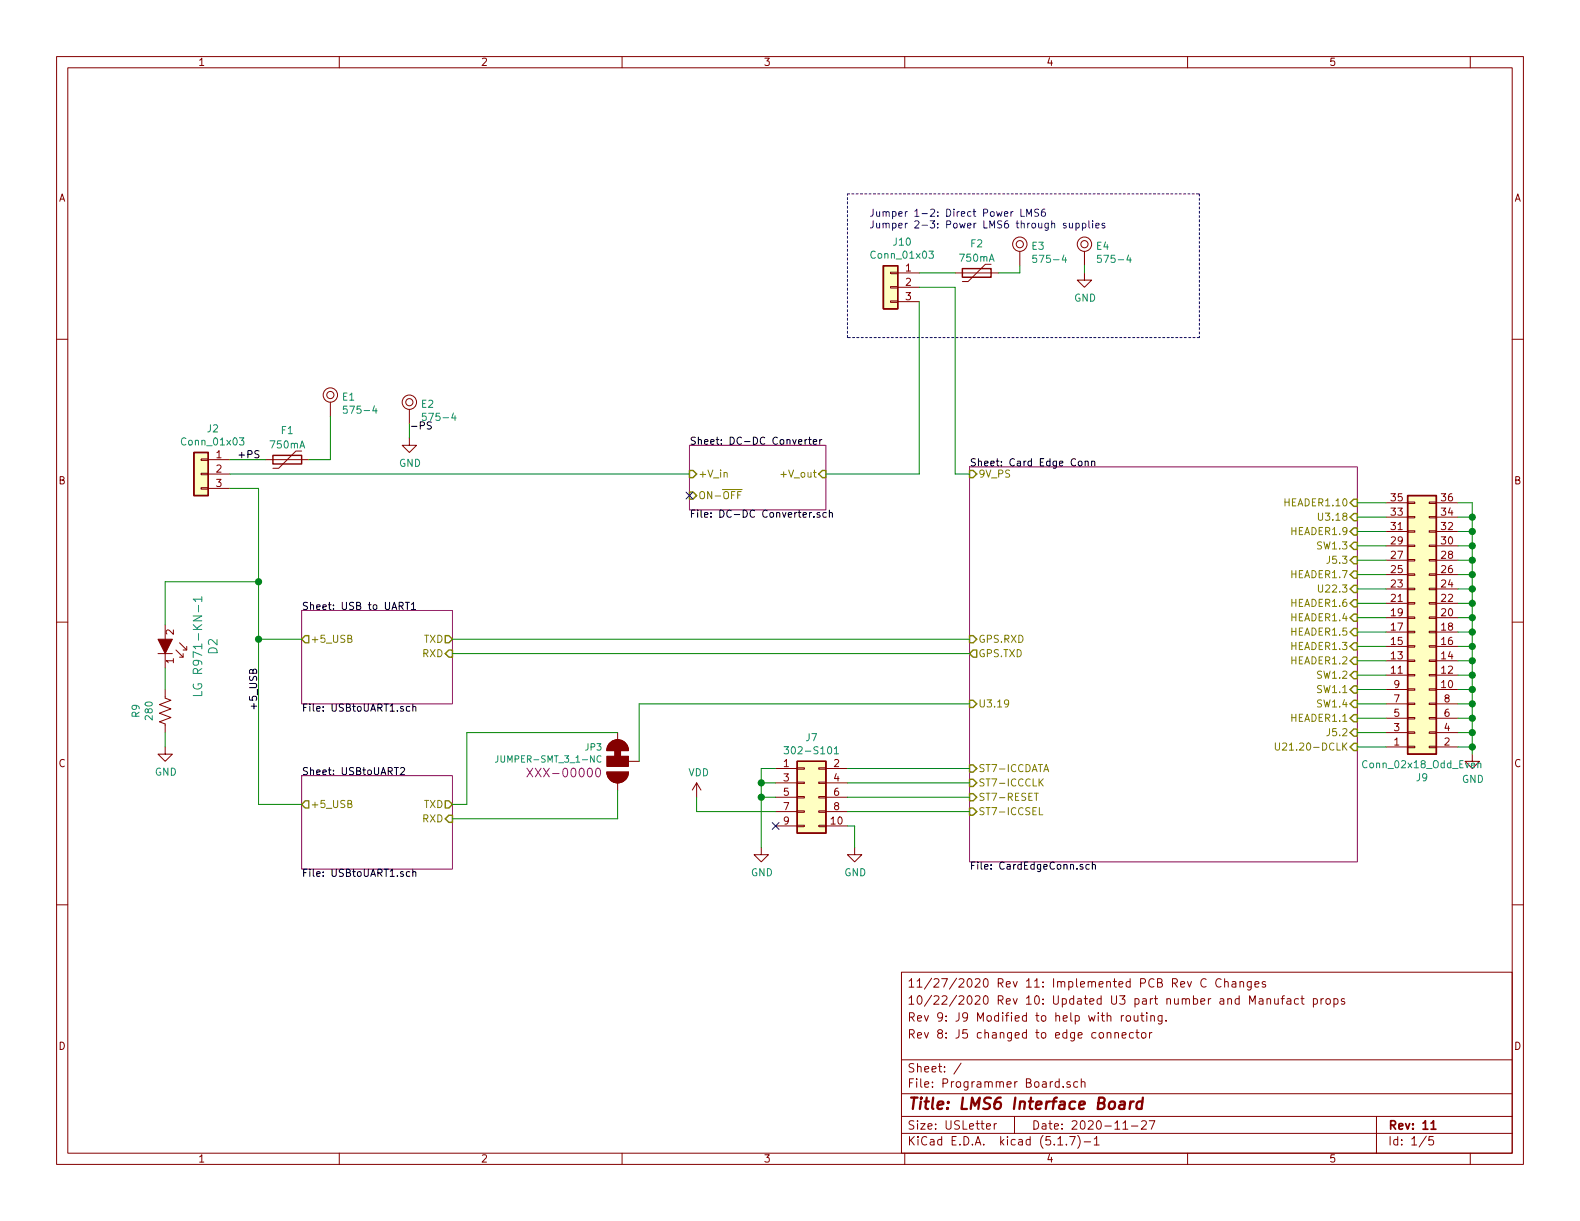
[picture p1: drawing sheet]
EESchema Schematic File Version 4
EELAYER 30 0
EELAYER END
$Descr USLetter 11000 8500
encoding utf-8
Sheet 1 5
Title "LMS6 Interface Board"
Date "2020-11-27"
Rev "11"
Comp ""
Comment1 "Rev 8: J5 changed to edge connector"
Comment2 "Rev 9: J9 Modified to help with routing."
Comment3 "10/22/2020 Rev 10: Updated U3 part number and Manufact props"
Comment4 "11/27/2020 Rev 11: Implemented PCB Rev C Changes"
$EndDescr
$Sheet
S 4800 3100 950  450 
U 5F8D08F6
F0 "DC-DC Converter" 50
F1 "DC-DC Converter.sch" 50
F2 "+V_in" I L 4800 3300 50 
F3 "+V_out" I R 5750 3300 50 
F4 "ON-~OFF" I L 4800 3450 50 
$EndSheet
$Comp
L Connector_Generic:Conn_01x03 J?
U 1 1
P 1400 3300
AR Path="/5F7C6408/5F8A4B7F" Ref="J?"  Part="1" 
AR Path="/5F8A4B7F" Ref="J2"  Part="1" 
F 0 "J2" H 1318 3617 50  0000 C CNN
F 1 "Conn_01x03" H 1318 3526 50  0000 C CNN
F 2 "Connector_PinHeader_2.54mm:PinHeader_1x03_P2.54mm_Vertical" H 1400 3300 50  0001 C CNN
F 3 "https://katalog.we-online.de/em/datasheet/6130xx11121.pdf" H 1400 3300 50  0001 C CNN
F 4 "Würth Elektronik" H 1400 3300 50  0001 C CNN "Manufacturer"
F 5 "61300311121" H 1400 3300 50  0001 C CNN "MPN"
	1    1400 3300
	-1   0    0    -1  
$EndComp
Wire Wire Line
	2100 4450 1800 4450
Wire Wire Line
	1800 4450 1800 4050
Wire Wire Line
	1800 3400 1600 3400
$Comp
L Connector_Generic:Conn_02x18_Odd_Even J9
U 1 1
P 9850 4400
F 0 "J9" H 9900 5417 50  0000 C CNN
F 1 "Conn_02x18_Odd_Even" H 9900 5326 50  0000 C CNN
F 2 "Connector_PinHeader_2.54mm:PinHeader_2x18_P2.54mm_Vertical" H 9850 4400 50  0001 C CNN
F 3 "https://drawings-pdf.s3.amazonaws.com/11636.pdf" H 9850 4400 50  0001 C CNN
F 4 "Sullins Connector Solutions" H 9850 4400 50  0001 C CNN "Manufacturer"
F 5 "PREC018DAAN-RC" H 9850 4400 50  0001 C CNN "MPN"
	1    9850 4400
	1    0    0    1   
$EndComp
$Comp
L power:GND #PWR018
U 1 1
P 10250 5250
F 0 "#PWR018" H 10250 5000 50  0001 C CNN
F 1 "GND" H 10255 5077 50  0000 C CNN
F 2 "" H 10250 5250 50  0001 C CNN
F 3 "" H 10250 5250 50  0001 C CNN
	1    10250 5250
	1    0    0    -1  
$EndComp
Wire Wire Line
	10250 5250 10250 5200
Wire Wire Line
	10250 5200 10150 5200
Wire Wire Line
	10150 3500 10250 3500
Connection ~ 10250 5200
Wire Wire Line
	10150 5100 10250 5100
Connection ~ 10250 5100
Wire Wire Line
	10250 5100 10250 5200
Wire Wire Line
	10150 5000 10250 5000
Connection ~ 10250 5000
Wire Wire Line
	10250 5000 10250 5100
Wire Wire Line
	10150 4900 10250 4900
Connection ~ 10250 4900
Wire Wire Line
	10250 4900 10250 5000
Wire Wire Line
	10150 4800 10250 4800
Connection ~ 10250 4800
Wire Wire Line
	10250 4800 10250 4900
Wire Wire Line
	10150 4700 10250 4700
Connection ~ 10250 4700
Wire Wire Line
	10250 4700 10250 4800
Wire Wire Line
	10150 4600 10250 4600
Connection ~ 10250 4600
Wire Wire Line
	10250 4600 10250 4700
Wire Wire Line
	10150 4500 10250 4500
Connection ~ 10250 4500
Wire Wire Line
	10250 4500 10250 4600
Wire Wire Line
	10150 4400 10250 4400
Wire Wire Line
	10250 3500 10250 3600
Connection ~ 10250 4400
Wire Wire Line
	10250 4400 10250 4500
Wire Wire Line
	10150 4300 10250 4300
Connection ~ 10250 4300
Wire Wire Line
	10250 4300 10250 4400
Wire Wire Line
	10150 4200 10250 4200
Connection ~ 10250 4200
Wire Wire Line
	10250 4200 10250 4300
Wire Wire Line
	10150 4100 10250 4100
Connection ~ 10250 4100
Wire Wire Line
	10250 4100 10250 4200
Wire Wire Line
	10150 4000 10250 4000
Connection ~ 10250 4000
Wire Wire Line
	10250 4000 10250 4100
Wire Wire Line
	10150 3900 10250 3900
Connection ~ 10250 3900
Wire Wire Line
	10250 3900 10250 4000
Wire Wire Line
	10150 3800 10250 3800
Connection ~ 10250 3800
Wire Wire Line
	10250 3800 10250 3900
Wire Wire Line
	10150 3700 10250 3700
Connection ~ 10250 3700
Wire Wire Line
	10250 3700 10250 3800
Wire Wire Line
	10150 3600 10250 3600
Connection ~ 10250 3600
Wire Wire Line
	10250 3600 10250 3700
Wire Wire Line
	2850 3050 2850 2950
$Comp
L power:GND #PWR?
U 1 1
P 2850 3050
AR Path="/5F8D08F6/5F8A4B86" Ref="#PWR?"  Part="1" 
AR Path="/5F8A4B86" Ref="#PWR01"  Part="1" 
F 0 "#PWR01" H 2850 2800 50  0001 C CNN
F 1 "GND" H 2855 2877 50  0000 C CNN
F 2 "" H 2850 3050 50  0001 C CNN
F 3 "" H 2850 3050 50  0001 C CNN
	1    2850 3050
	1    0    0    -1  
$EndComp
$Comp
L dk_Banana-and-Tip-Connectors-Jacks-Plugs:105-1103-001 J?
U 1 1
P 2850 2800
AR Path="/5F8D08F6/5F8A4B95" Ref="J?"  Part="1" 
AR Path="/5F8A4B95" Ref="E2"  Part="1" 
F 0 "E2" H 2928 2788 50  0000 L CNN
F 1 "575-4" H 2928 2697 50  0000 L CNN
F 2 "LMS-6_Interface_Board:575_Banana_Jack" H 3050 3000 60  0001 L CNN
F 3 "http://keyelco.com/userAssets/file/M65p111.pdf" H 3050 3100 60  0001 L CNN
F 4 "36-575-4-ND" H 3050 3200 60  0001 L CNN "Digi-Key_PN"
F 5 "105-1103-001" H 3050 3300 60  0001 L CNN "MPN"
F 6 "Connectors, Interconnects" H 3050 3400 60  0001 L CNN "Category"
F 7 "Banana and Tip Connectors - Jacks, Plugs" H 3050 3500 60  0001 L CNN "Family"
F 8 "http://keyelco.com/userAssets/file/M65p111.pdf" H 3050 3600 60  0001 L CNN "DK_Datasheet_Link"
F 9 "/product-detail/en/cinch-connectivity-solutions-johnson/105-1103-001/J577-ND/241122" H 3050 3700 60  0001 L CNN "DK_Detail_Page"
F 10 "CONN TIP JACK SOLDER BLACK" H 3050 3800 60  0001 L CNN "Description"
F 11 "Cinch Connectivity Solutions Johnson" H 3050 3900 60  0001 L CNN "Manufacturer"
F 12 "Active" H 3050 4000 60  0001 L CNN "Status"
	1    2850 2800
	1    0    0    -1  
$EndComp
$Comp
L dk_Banana-and-Tip-Connectors-Jacks-Plugs:105-1102-001 J?
U 1 1
P 2300 2750
AR Path="/5F8D08F6/5F8A4BA4" Ref="J?"  Part="1" 
AR Path="/5F8A4BA4" Ref="E1"  Part="1" 
F 0 "E1" H 2378 2738 50  0000 L CNN
F 1 "575-4" H 2378 2647 50  0000 L CNN
F 2 "LMS-6_Interface_Board:575_Banana_Jack" H 2500 2950 60  0001 L CNN
F 3 "http://keyelco.com/userAssets/file/M65p111.pdf" H 2500 3050 60  0001 L CNN
F 4 "36-575-4-ND" H 2500 3150 60  0001 L CNN "Digi-Key_PN"
F 5 "575-4" H 2500 3250 60  0001 L CNN "MPN"
F 6 "Connectors, Interconnects" H 2500 3350 60  0001 L CNN "Category"
F 7 "Banana and Tip Connectors - Jacks, Plugs" H 2500 3450 60  0001 L CNN "Family"
F 8 "http://keyelco.com/userAssets/file/M65p111.pdf" H 2500 3550 60  0001 L CNN "DK_Datasheet_Link"
F 9 "/product-detail/en/cinch-connectivity-solutions-johnson/105-1102-001/J576-ND/241121" H 2500 3650 60  0001 L CNN "DK_Detail_Page"
F 10 "CONN TIP JACK SOLDER RED" H 2500 3750 60  0001 L CNN "Description"
F 11 "Cinch Connectivity Solutions Johnson" H 2500 3850 60  0001 L CNN "Manufacturer"
F 12 "Active" H 2500 3950 60  0001 L CNN "Status"
	1    2300 2750
	1    0    0    -1  
$EndComp
$Comp
L Connector_Generic:Conn_01x03 J?
U 1 1
P 6200 2000
AR Path="/5F7C6408/5F979D16" Ref="J?"  Part="1" 
AR Path="/5F979D16" Ref="J10"  Part="1" 
F 0 "J10" H 6118 2317 50  0000 C CNN
F 1 "Conn_01x03" H 6118 2226 50  0000 C CNN
F 2 "Connector_PinHeader_2.54mm:PinHeader_1x03_P2.54mm_Vertical" H 6200 2000 50  0001 C CNN
F 3 "https://katalog.we-online.de/em/datasheet/6130xx11121.pdf" H 6200 2000 50  0001 C CNN
F 4 "Würth Elektronik" H 6200 2000 50  0001 C CNN "Manufacturer"
F 5 "61300311121" H 6200 2000 50  0001 C CNN "MPN"
	1    6200 2000
	-1   0    0    -1  
$EndComp
$Comp
L dk_Banana-and-Tip-Connectors-Jacks-Plugs:105-1103-001 J?
U 1 1
P 7550 1700
AR Path="/5F8D08F6/5F979D26" Ref="J?"  Part="1" 
AR Path="/5F979D26" Ref="E4"  Part="1" 
F 0 "E4" H 7628 1688 50  0000 L CNN
F 1 "575-4" H 7628 1597 50  0000 L CNN
F 2 "LMS-6_Interface_Board:575_Banana_Jack" H 7750 1900 60  0001 L CNN
F 3 "http://keyelco.com/userAssets/file/M65p111.pdf" H 7750 2000 60  0001 L CNN
F 4 "J577-ND" H 7750 2100 60  0001 L CNN "Digi-Key_PN"
F 5 "36-575-4-ND" H 7750 2200 60  0001 L CNN "MPN"
F 6 "Connectors, Interconnects" H 7750 2300 60  0001 L CNN "Category"
F 7 "Banana and Tip Connectors - Jacks, Plugs" H 7750 2400 60  0001 L CNN "Family"
F 8 "https://belfuse.com/resources/Johnson/drawings/dr-1051101001.pdf" H 7750 2500 60  0001 L CNN "DK_Datasheet_Link"
F 9 "/product-detail/en/cinch-connectivity-solutions-johnson/105-1103-001/J577-ND/241122" H 7750 2600 60  0001 L CNN "DK_Detail_Page"
F 10 "CONN TIP JACK SOLDER BLACK" H 7750 2700 60  0001 L CNN "Description"
F 11 "Cinch Connectivity Solutions Johnson" H 7750 2800 60  0001 L CNN "Manufacturer"
F 12 "Active" H 7750 2900 60  0001 L CNN "Status"
	1    7550 1700
	1    0    0    -1  
$EndComp
$Comp
L dk_Banana-and-Tip-Connectors-Jacks-Plugs:105-1102-001 J?
U 1 1
P 7100 1700
AR Path="/5F8D08F6/5F979D36" Ref="J?"  Part="1" 
AR Path="/5F979D36" Ref="E3"  Part="1" 
F 0 "E3" H 7178 1688 50  0000 L CNN
F 1 "575-4" H 7178 1597 50  0000 L CNN
F 2 "LMS-6_Interface_Board:575_Banana_Jack" H 7300 1900 60  0001 L CNN
F 3 "http://keyelco.com/userAssets/file/M65p111.pdf" H 7300 2000 60  0001 L CNN
F 4 "36-575-4-ND" H 7300 2100 60  0001 L CNN "Digi-Key_PN"
F 5 "575-4" H 7300 2200 60  0001 L CNN "MPN"
F 6 "Connectors, Interconnects" H 7300 2300 60  0001 L CNN "Category"
F 7 "Banana and Tip Connectors - Jacks, Plugs" H 7300 2400 60  0001 L CNN "Family"
F 8 "http://keyelco.com/userAssets/file/M65p111.pdf" H 7300 2500 60  0001 L CNN "DK_Datasheet_Link"
F 9 "/product-detail/en/cinch-connectivity-solutions-johnson/105-1102-001/J576-ND/241121" H 7300 2600 60  0001 L CNN "DK_Detail_Page"
F 10 "CONN TIP JACK SOLDER RED" H 7300 2700 60  0001 L CNN "Description"
F 11 "Cinch Connectivity Solutions Johnson" H 7300 2800 60  0001 L CNN "Manufacturer"
F 12 "Active" H 7300 2900 60  0001 L CNN "Status"
	1    7100 1700
	1    0    0    -1  
$EndComp
Wire Wire Line
	6400 2000 6650 2000
Wire Wire Line
	6650 2000 6650 3300
Wire Wire Line
	6650 3300 6750 3300
Wire Wire Line
	6400 2100 6400 3300
Wire Wire Line
	6400 3300 5750 3300
$Comp
L power:GND #PWR022
U 1 1
P 7550 1900
F 0 "#PWR022" H 7550 1650 50  0001 C CNN
F 1 "GND" H 7555 1727 50  0000 C CNN
F 2 "" H 7550 1900 50  0001 C CNN
F 3 "" H 7550 1900 50  0001 C CNN
	1    7550 1900
	1    0    0    -1  
$EndComp
Wire Wire Line
	7550 1900 7550 1850
Text Notes 6050 1600 0    50   ~ 0
Jumper 1-2: Direct Power LMS6\nJumper 2-3: Power LMS6 through supplies
Wire Notes Line
	5900 1350 8350 1350
Wire Notes Line
	8350 1350 8350 2350
Wire Notes Line
	8350 2350 5900 2350
Wire Notes Line
	5900 2350 5900 1350
Wire Wire Line
	9450 3700 9650 3700
Wire Wire Line
	9450 3800 9650 3800
Wire Wire Line
	9450 3900 9650 3900
Wire Wire Line
	9450 4000 9650 4000
Wire Wire Line
	9450 4100 9650 4100
Wire Wire Line
	9450 4200 9650 4200
Wire Wire Line
	9450 4300 9650 4300
Wire Wire Line
	9450 4400 9650 4400
Wire Wire Line
	9450 4500 9650 4500
Wire Wire Line
	9450 4600 9650 4600
Wire Wire Line
	9450 4700 9650 4700
Wire Wire Line
	9450 4800 9650 4800
Wire Wire Line
	9450 4900 9650 4900
Wire Wire Line
	9450 5000 9650 5000
Wire Wire Line
	9450 5100 9650 5100
Wire Wire Line
	9450 5200 9650 5200
Text Label 1650 3200 0    50   ~ 0
+PS
Text Label 2850 3000 0    50   ~ 0
-PS
NoConn ~ 4800 3450
$Comp
L Connector_Generic:Conn_02x05_Odd_Even J?
U 1 1
P 5600 5550
AR Path="/5F7C6408/5F9DEBE9" Ref="J?"  Part="1" 
AR Path="/5F9DEBE9" Ref="J7"  Part="1" 
F 0 "J7" H 5650 5967 50  0000 C CNN
F 1 "302-S101" H 5650 5876 50  0000 C CNN
F 2 "digikey-footprints:PinHeader_2x5_P2.54mm_Drill1.02mm" H 5600 5550 50  0001 C CNN
F 3 "http://www.on-shore.com/wp-content/uploads/2018/04/302-SXX1.pdf" H 5600 5550 50  0001 C CNN
F 4 "302-S101" H 5600 5550 50  0001 C CNN "MPN"
F 5 "On Shore Technology Inc." H 5600 5550 50  0001 C CNN "Maufacturer"
	1    5600 5550
	1    0    0    -1  
$EndComp
$Comp
L power:VDD #PWR0108
U 1 1
P 4850 5550
AR Path="/5F9DEBF3" Ref="#PWR0108"  Part="1" 
AR Path="/5F7BE189/5F9DEBF3" Ref="#PWR?"  Part="1" 
AR Path="/5F7C6408/5F9DEBF3" Ref="#PWR?"  Part="1" 
F 0 "#PWR0108" H 4850 5400 50  0001 C CNN
F 1 "VDD" H 4865 5723 50  0000 C CNN
F 2 "" H 4850 5550 50  0001 C CNN
F 3 "" H 4850 5550 50  0001 C CNN
	1    4850 5550
	1    0    0    -1  
$EndComp
Wire Wire Line
	5400 5650 4850 5650
Wire Wire Line
	4850 5650 4850 5550
$Comp
L power:GND #PWR0109
U 1 1
P 5300 5900
AR Path="/5F9DEBFB" Ref="#PWR0109"  Part="1" 
AR Path="/5F7BE189/5F9DEBFB" Ref="#PWR?"  Part="1" 
AR Path="/5F7C6408/5F9DEBFB" Ref="#PWR?"  Part="1" 
F 0 "#PWR0109" H 5300 5650 50  0001 C CNN
F 1 "GND" H 5305 5727 50  0000 C CNN
F 2 "" H 5300 5900 50  0001 C CNN
F 3 "" H 5300 5900 50  0001 C CNN
	1    5300 5900
	1    0    0    -1  
$EndComp
Wire Wire Line
	5300 5350 5400 5350
Wire Wire Line
	5300 5350 5300 5450
Wire Wire Line
	5400 5550 5300 5550
Connection ~ 5300 5550
Wire Wire Line
	5300 5550 5300 5900
Wire Wire Line
	5400 5450 5300 5450
Connection ~ 5300 5450
Wire Wire Line
	5300 5450 5300 5550
$Comp
L power:GND #PWR0110
U 1 1
P 5950 5900
AR Path="/5F9DEC09" Ref="#PWR0110"  Part="1" 
AR Path="/5F7BE189/5F9DEC09" Ref="#PWR?"  Part="1" 
AR Path="/5F7C6408/5F9DEC09" Ref="#PWR?"  Part="1" 
F 0 "#PWR0110" H 5950 5650 50  0001 C CNN
F 1 "GND" H 5955 5727 50  0000 C CNN
F 2 "" H 5950 5900 50  0001 C CNN
F 3 "" H 5950 5900 50  0001 C CNN
	1    5950 5900
	1    0    0    -1  
$EndComp
Wire Wire Line
	5900 5750 5950 5750
Wire Wire Line
	5950 5750 5950 5900
NoConn ~ 5400 5750
Wire Wire Line
	5900 5350 6750 5350
Wire Wire Line
	5900 5450 6750 5450
Wire Wire Line
	5900 5550 6750 5550
Wire Wire Line
	5900 5650 6750 5650
Wire Wire Line
	9450 3500 9650 3500
Wire Wire Line
	9450 3600 9650 3600
$Sheet
S 2100 4250 1050 650 
U 5F8460BD
F0 "USB to UART1" 50
F1 "USBtoUART1.sch" 50
F2 "+5_USB" O L 2100 4450 50 
F3 "TXD" O R 3150 4450 50 
F4 "RXD" I R 3150 4550 50 
$EndSheet
Wire Wire Line
	2100 5600 1800 5600
Wire Wire Line
	1800 4450 1800 5600
Connection ~ 1800 4450
$Sheet
S 6750 3250 2700 2750
U 5F7C6408
F0 "Card Edge Conn" 50
F1 "CardEdgeConn.sch" 50
F2 "U21.20-DCLK" I R 9450 5200 50 
F3 "SW1.1" I R 9450 4800 50 
F4 "GPS.TXD" O L 6750 4550 50 
F5 "U22.3" I R 9450 4100 50 
F6 "J5.3" I R 9450 3900 50 
F7 "SW1.3" I R 9450 3800 50 
F8 "U3.18" I R 9450 3600 50 
F9 "GPS.RXD" I L 6750 4450 50 
F10 "U3.19" I L 6750 4900 50 
F11 "SW1.2" I R 9450 4700 50 
F12 "SW1.4" I R 9450 4900 50 
F13 "J5.2" I R 9450 5100 50 
F14 "HEADER1.1" I R 9450 5000 50 
F15 "HEADER1.2" I R 9450 4600 50 
F16 "HEADER1.3" I R 9450 4500 50 
F17 "HEADER1.4" I R 9450 4300 50 
F18 "HEADER1.5" I R 9450 4400 50 
F19 "HEADER1.6" I R 9450 4200 50 
F20 "HEADER1.7" I R 9450 4000 50 
F21 "HEADER1.9" I R 9450 3700 50 
F22 "HEADER1.10" I R 9450 3500 50 
F23 "9V_PS" I L 6750 3300 50 
F24 "ST7-ICCSEL" I L 6750 5650 50 
F25 "ST7-ICCDATA" I L 6750 5350 50 
F26 "ST7-RESET" I L 6750 5550 50 
F27 "ST7-ICCCLK" I L 6750 5450 50 
$EndSheet
$Comp
L SparkFun-Jumpers:JUMPER-SMT_3_1-NC JP?
U 1 1
P 4300 5300
AR Path="/5F7C6408/5FC024AA" Ref="JP?"  Part="1" 
AR Path="/5F8460BD/5FC024AA" Ref="JP?"  Part="1" 
AR Path="/5FC024AA" Ref="JP3"  Part="1" 
F 0 "JP3" H 4404 5205 45  0000 L CNN
F 1 "JUMPER-SMT_3_1-NC" H 4404 5289 45  0000 L CNN
F 2 "Jumpers:SMT-JUMPER_3_1-NC_TRACE_NO-SILK" H 4300 5550 20  0001 C CNN
F 3 "" V 4300 5245 60  0001 C CNN
F 4 "XXX-00000" H 4404 5384 60  0000 L CNN "PROD_ID"
	1    4300 5300
	-1   0    0    1   
$EndComp
Wire Wire Line
	3150 4450 6750 4450
Wire Wire Line
	3150 4550 6750 4550
Wire Wire Line
	3150 5600 3250 5600
Wire Wire Line
	3250 5600 3250 5100
Wire Wire Line
	4450 5300 4450 4900
Wire Wire Line
	4450 4900 6750 4900
Wire Wire Line
	3250 5100 4300 5100
Wire Wire Line
	4300 5700 4300 5500
Wire Wire Line
	3150 5700 4300 5700
$Comp
L Device:Polyfuse F?
U 1 1
P 2000 3200
AR Path="/5F8460BD/5FBB6C18" Ref="F?"  Part="1" 
AR Path="/5FBB6C18" Ref="F1"  Part="1" 
F 0 "F1" V 2200 3200 50  0000 C CNN
F 1 "750mA" V 2100 3200 50  0000 C CNN
F 2 "Resistor_SMD:R_1812_4532Metric_Pad1.30x3.40mm_HandSolder" H 2050 3000 50  0001 L CNN
F 3 "https://www.belfuse.com/resources/datasheets/circuitprotection/ds-cp-0zcg-series.pdf" H 2000 3200 50  0001 C CNN
F 4 "Bel Fuse Inc." V 2000 3200 50  0001 C CNN "Manufacturer"
F 5 "0ZCG0075FF2C" V 2000 3200 50  0001 C CNN "MPN"
	1    2000 3200
	0    -1   -1   0   
$EndComp
Wire Wire Line
	1600 3200 1850 3200
Wire Wire Line
	2150 3200 2300 3200
Wire Wire Line
	2300 3200 2300 2900
Wire Wire Line
	1600 3300 4800 3300
$Comp
L Device:Polyfuse F?
U 1 1
P 6800 1900
AR Path="/5F8460BD/5FBED3C3" Ref="F?"  Part="1" 
AR Path="/5FBED3C3" Ref="F2"  Part="1" 
F 0 "F2" V 7000 1900 50  0000 C CNN
F 1 "750mA" V 6900 1900 50  0000 C CNN
F 2 "Resistor_SMD:R_1812_4532Metric_Pad1.30x3.40mm_HandSolder" H 6850 1700 50  0001 L CNN
F 3 "https://www.belfuse.com/resources/datasheets/circuitprotection/ds-cp-0zcg-series.pdf" H 6800 1900 50  0001 C CNN
F 4 "Bel Fuse Inc." V 6800 1900 50  0001 C CNN "Manufacturer"
F 5 "0ZCG0075FF2C" V 6800 1900 50  0001 C CNN "MPN"
	1    6800 1900
	0    -1   -1   0   
$EndComp
Wire Wire Line
	6400 1900 6650 1900
Wire Wire Line
	6950 1900 7100 1900
Wire Wire Line
	7100 1900 7100 1850
$Sheet
S 2100 5400 1050 650 
U 5FC88692
F0 "USBtoUART2" 50
F1 "USBtoUART1.sch" 50
F2 "+5_USB" O L 2100 5600 50 
F3 "TXD" O R 3150 5600 50 
F4 "RXD" I R 3150 5700 50 
$EndSheet
Wire Wire Line
	1150 4800 1150 4650
$Comp
L Device:R_US R?
U 1 1
P 1150 4950
AR Path="/5F8460BD/5FCDD582" Ref="R?"  Part="1" 
AR Path="/5F917C06/5FCDD582" Ref="R?"  Part="1" 
AR Path="/5FBD4C51/5FCDD582" Ref="R?"  Part="1" 
AR Path="/5FBEFA6B/5FCDD582" Ref="R?"  Part="1" 
AR Path="/5FC88692/5FCDD582" Ref="R?"  Part="1" 
AR Path="/5FCDD582" Ref="R9"  Part="1" 
F 0 "R9" V 945 4950 50  0000 C CNN
F 1 "280" V 1036 4950 50  0000 C CNN
F 2 "Resistor_SMD:R_0805_2012Metric_Pad1.20x1.40mm_HandSolder" V 1190 4940 50  0001 C CNN
F 3 "https://www.yageo.com/upload/media/product/productsearch/datasheet/rchip/PYu-RC_Group_51_RoHS_L_11.pdf" H 1150 4950 50  0001 C CNN
F 4 "Yageo" V 1150 4950 50  0001 C CNN "Manufacturer"
F 5 "RC0805FR-07280RL" V 1150 4950 50  0001 C CNN "MPN"
	1    1150 4950
	1    0    0    -1  
$EndComp
$Comp
L dk_LED-Indication-Discrete:LH_R974-LP-1 D?
U 1 1
P 1150 4550
AR Path="/5F917C06/5FCDD591" Ref="D?"  Part="1" 
AR Path="/5F8460BD/5FCDD591" Ref="D?"  Part="1" 
AR Path="/5FBD4C51/5FCDD591" Ref="D?"  Part="1" 
AR Path="/5FBEFA6B/5FCDD591" Ref="D?"  Part="1" 
AR Path="/5FC88692/5FCDD591" Ref="D?"  Part="1" 
AR Path="/5FCDD591" Ref="D2"  Part="1" 
F 0 "D2" H 1100 4887 60  0000 C CNN
F 1 "LG R971-KN-1" H 1100 4781 60  0000 C CNN
F 2 "LED_SMD:LED_0805_2012Metric_Pad1.15x1.40mm_HandSolder" H 1350 4750 60  0001 L CNN
F 3 "https://dammedia.osram.info/media/resource/hires/osram-dam-2493888/LH%20R974.pdf" H 1350 4850 60  0001 L CNN
F 4 "475-1410-1-ND" H 1350 4950 60  0001 L CNN "Digi-Key_PN"
F 5 "LG R971-KN-1" H 1350 5050 60  0001 L CNN "MPN"
F 6 "Optoelectronics" H 1350 5150 60  0001 L CNN "Category"
F 7 "LED Indication - Discrete" H 1350 5250 60  0001 L CNN "Family"
F 8 "https://dammedia.osram.info/media/resource/hires/osram-dam-2493888/LH%20R974.pdf" H 1350 5350 60  0001 L CNN "DK_Datasheet_Link"
F 9 "/product-detail/en/osram-opto-semiconductors-inc/LH-R974-LP-1/475-1415-1-ND/1802604" H 1350 5450 60  0001 L CNN "DK_Detail_Page"
F 10 "LED GREEN DIFFUSED 0805 SMD" H 1350 5550 60  0001 L CNN "Description"
F 11 "OSRAM Opto Semiconductors Inc." H 1350 5650 60  0001 L CNN "Manufacturer"
F 12 "Active" H 1350 5750 60  0001 L CNN "Status"
	1    1150 4550
	0    1    1    0   
$EndComp
Wire Wire Line
	1150 4350 1150 4050
Wire Wire Line
	1150 4050 1800 4050
Connection ~ 1800 4050
Wire Wire Line
	1800 4050 1800 3400
$Comp
L power:GND #PWR0121
U 1 1
P 1150 5200
AR Path="/5FCE46D8" Ref="#PWR0121"  Part="1" 
AR Path="/5F7BE189/5FCE46D8" Ref="#PWR?"  Part="1" 
AR Path="/5F7C6408/5FCE46D8" Ref="#PWR?"  Part="1" 
F 0 "#PWR0121" H 1150 4950 50  0001 C CNN
F 1 "GND" H 1155 5027 50  0000 C CNN
F 2 "" H 1150 5200 50  0001 C CNN
F 3 "" H 1150 5200 50  0001 C CNN
	1    1150 5200
	1    0    0    -1  
$EndComp
Wire Wire Line
	1150 5200 1150 5100
Text Label 1800 4950 1    50   ~ 0
+5_USB
$EndSCHEMATC
